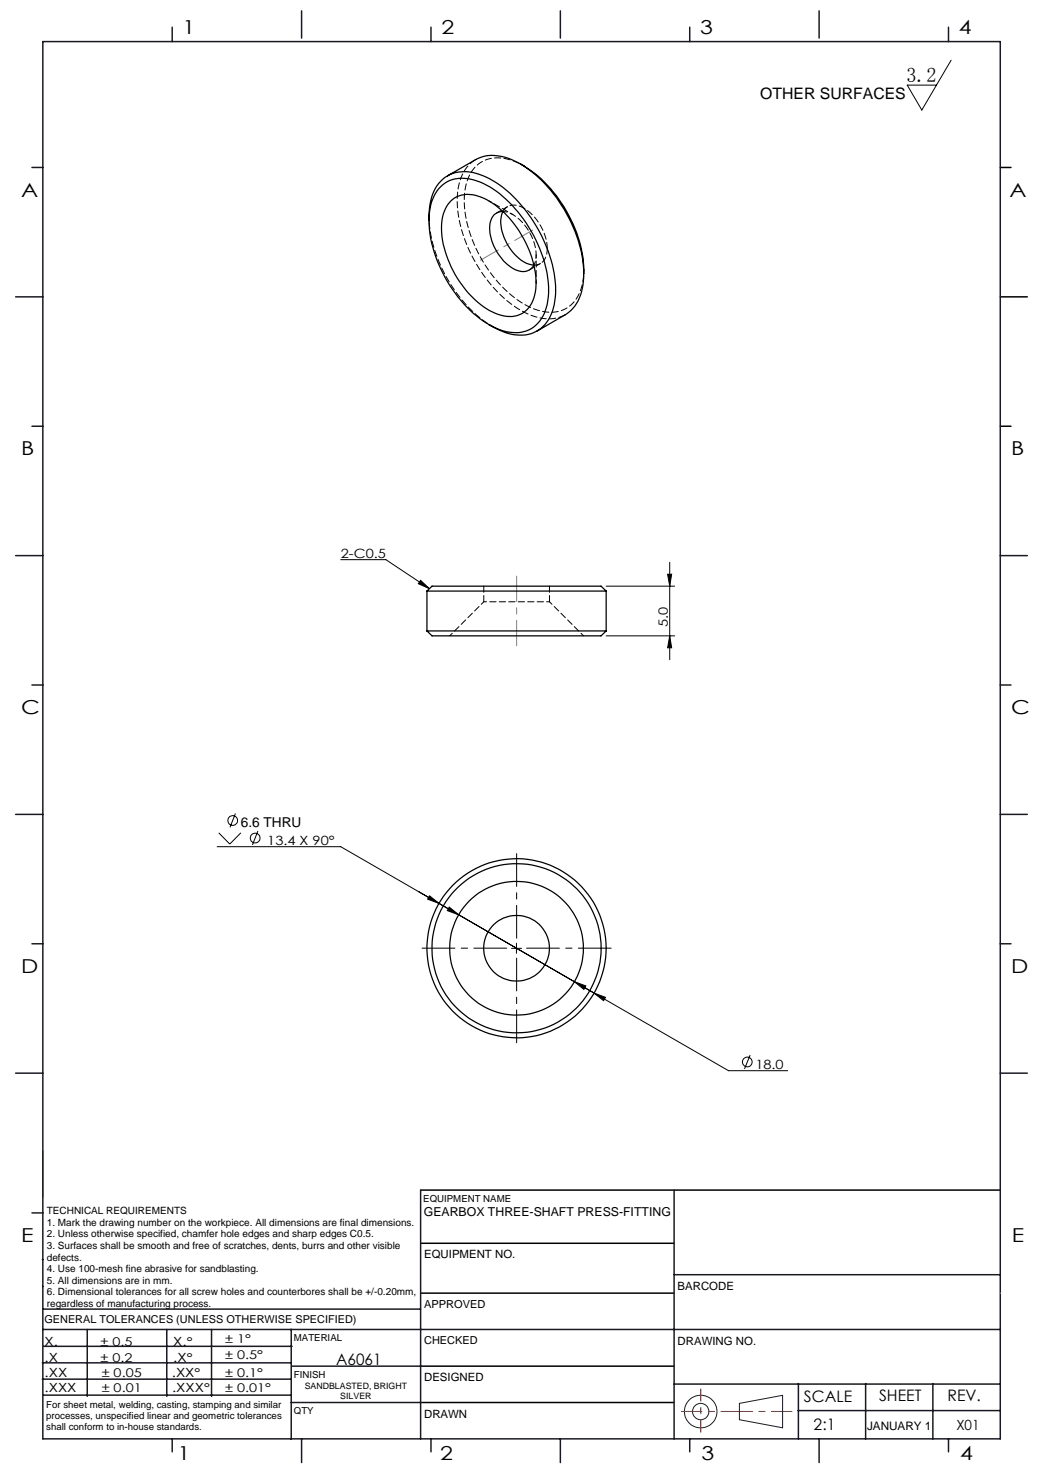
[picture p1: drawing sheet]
<svg xmlns="http://www.w3.org/2000/svg" width="210mm" height="297mm" viewBox="0 0 210 297" stroke-linecap="round" stroke-linejoin="round" font-family="sans-serif">
<g fill="none" stroke="#191924" stroke-width=".2">
<path d="M8.6 231.2v9.4M148.6 282l8.7-1.6v6.5l-8.7-1.6z"/>
<circle cx="140.8" cy="283.7" r="3.3"/>
<circle cx="140.8" cy="283.7" r="1.64"/>
</g>
<path d="M201 33.7h2.2M201 59.7h5.4M201 85.7h2.2M84.5 239.1h116.5M84.6 259.9h50.9M84.6 249.8h50.9M84.6 274.5h50.9M84.5 281.8h51" fill="none" stroke="#000" stroke-width=".3"/>
<path d="M136.9 283.6h22.3" fill="none" stroke="#f00" stroke-width=".2" stroke-dasharray="6.3 1.3 1.3 1.3" stroke-dashoffset="2.2"/>
<path d="M140.8 287.8v-8.7" fill="none" stroke="#f00" stroke-width=".2" stroke-dasharray="6.3 1.3 1.3 1.3" stroke-dashoffset="3.9"/>
<g fill="none" stroke="#191924" stroke-width=".3">
<path d="M8.6 8.4h192.4v280.7h-192.4zM34.6 5.5v2.9M60.6 2.2v5.5M86.6 5.5v2.9M112.6 2.2v5.5M138.6 5.5v2.9M164.6 2.2v5.5M190.6 5.5v2.9M6.4 33.7h2.2M3.1 59.7h5.5M6.4 85.7h2.2M3.1 111.7h5.5"/>
<path d="M201 111.7h5.4M6.4 137.7h2.2M201 137.7h2.2M3.1 163.7h5.5M201 163.7h5.4M6.4 189.6h2.2M201 189.6h2.2M3.1 215.6h5.5M201 215.6h5.4M84.5 239.1v50M135.5 239.1v50M6.4 243.7h2.2"/>
<path d="M8.5 253.1h.1M8.6 258.5h.1M135.5 256.1h65.5M8.5 277.1h49.9M8.5 273.9h49.9M8.6 267.2h192.4M8.6 263.1h75.9M8.8 270.5h49.9M17.5 267.2v13.4M33.5 267.2v13.4M42.5 267.2v13.4M58.5 267.2v22"/>
<path d="M58.6 274.5h26M135.5 278.1h65.5M160.4 278v11.1M174 278v11.1M187.5 278v11.1M8.8 280.3h49.7M34.6 289.1v2.6M58.5 281.8h26M60.6 289.1v4.8M86.6 289.1v2.6M112.6 289.1v4.8M138.6 289.1v2.6"/>
<path d="M160.4 283.5h40.5M164.6 289.1v4.8M190.6 289.1v2.6"/>
</g>
<path d="M201 259.9h.1" fill="none" stroke="#c0c0c0" stroke-width=".2"/>
<g fill="none" stroke="#000" stroke-width=".2">
<path d="M191.1 12.1l-5.9 10-2.9-5h5.9M68.5 112.5h9l8.8 5.8M84.5 116.6l1.8 1.7-2.2-1zM121.8 117.8h13.8M134.2 115.4h.8l-.4 2.4zM134.6 113v19.6M121.8 127.8h13.8M134.6 127.8l.4 2.4h-.8zM43.6 170.1h24.9l77.9 45.1h11.9M44 167.4l2.2 2.2 2.2-2.2M47.3 163.5l-1.1 2.8M51.8 167l-1.1 2.8"/>
<path d="M86.3 180l1.9 1.5-2.3-.8zM90.3 182.3l1.9 1.5-2.3-.8zM102.8 190.6h2M103.8 189.5v2.1M115.4 197.3l2.3 .8-.4 .7zM119.4 199.6l2.3 .8-.4 .7zM150.7 212l-1.1 2.8"/>
<circle cx="46.8" cy="164.9" r=".98"/>
<circle cx="51.3" cy="168.4" r=".98"/>
<circle cx="150.2" cy="213.4" r=".98"/>
</g>
<path d="M101.8 190.5h-17M103.8 188.5v-17M103.8 192.5v17M105.8 190.5h17" fill="none" stroke="#000" stroke-width=".2" stroke-dasharray="15.2 1.3 1.3 1.3" stroke-dashoffset="8.6"/>
<path d="M103.8 129.8v-14" fill="none" stroke="#808080" stroke-width=".2" stroke-dasharray="15.2 1.3 1.3 1.3" stroke-dashoffset="10.1"/>
<path d="M96.5 52.3l10.5-6.1" fill="none" stroke="#808080" stroke-width=".2" stroke-dasharray="15.2 1.3 1.3 1.3" stroke-dashoffset="11.1"/>
<g fill="#000">
<path d="M134.2 115.4h.8l-.4 2.4zM134.6 127.8l.4 2.4h-.8z"/>
<path d="M86.3 180l-.4 .7 2.3 .8zM119.4 199.6l1.9 1.5 .4-.7zM115.4 197.3l1.9 1.5 .4-.7zM90.3 182.3l-.4 .7 2.3 .8zM84.5 116.6l1.8 1.7-2.2-1z"/>
</g>
<g fill="none" stroke="#000" stroke-width=".25">
<path d="M88.6 37.5a7 7 0 0 1 7.8-1 23.7 23.7 0 0 1 11.3 11.7 20.7 20.7 0 0 1 2.3 13 6.4 6.4 0 0 1-7.1 5.6 15.5 15.5 0 0 1-9.1-5.1 26.5 26.5 0 0 1-7.6-17.7 9.1 9.1 0 0 1 2.4-6.5zM89.9 35.3l5.7-3.2a8.8 8.8 0 0 1 8.5 .6 28.1 28.1 0 0 1 12.8 18.1l.3 1.8 .1 2.4M104.6 32.9a26.3 26.3 0 0 1 12.2 17.2l.4 1.7 .1 3.2M86.2 44.4a10.3 10.3 0 0 1 2.8-8.4 7.6 7.6 0 0 1 8-.7 25 25 0 0 1 11.7 11.8 23 23 0 0 1 2.7 14.1 6.8 6.8 0 0 1-7 6.1 12.9 12.9 0 0 1-6.2-2.1M90.7 40.3a5.7 5.7 0 0 1 6.5-.5 20.6 20.6 0 0 1 10.2 14.1 9.8 9.8 0 0 1-1.1 7.9 5.4 5.4 0 0 1-6.7 1.2 19.8 19.8 0 0 1-10.1-12.4 11.7 11.7 0 0 1 .2-9.1zM99.3 43.2l.9-.6 .9-.1a7.8 7.8 0 0 0 1.3 7.3 6.9 6.9 0 0 0 4.9 3.5 2.73 2.73 0 0 1-4 .7 10 10 0 0 1-4.8-9.1l.3-1.1zM117.3 55a9.1 9.1 0 0 1-3.7 8.2l-5.7 3.3M85.8 118.8h36M85.8 118.8l1-1h34l1 1M85.8 118.8v8M121.8 118.8v8M85.8 126.8h36"/>
<path d="M85.8 126.8l1 1h34l1-1"/>
<circle cx="103.8" cy="190.5" r="13.4"/>
<circle cx="103.8" cy="190.5" r="17"/>
<circle cx="103.8" cy="190.6" r="6.6"/>
<circle cx="103.8" cy="190.5" r="18"/>
</g>
<path d="M103.1 43.1l-4.9-2.8M107.7 56.8v-5.6M117.3 54.2a8.5 8.5 0 0 1-3.4 7.7 8.4 8.4 0 0 1-8.4-.7 26.4 26.4 0 0 1-12.2-21.3 8.2 8.2 0 0 1 3.7-7.5 8.7 8.7 0 0 1 8.3 1M98.9 65.6a28.1 28.1 0 0 1-12.7-22M110.4 120.9h-13.2" fill="none" stroke="#000" stroke-width=".2" stroke-dasharray="1.3 .6" stroke-dashoffset=".7"/>
<path d="M97.2 120.9l-6.8 6.9M117.3 127.8l-6.9-6.9" fill="none" stroke="#000" stroke-width=".2" stroke-dasharray="1.3 .6" stroke-dashoffset=".6"/>
<path d="M110 49.9a9.9 9.9 0 0 0-5.7-8.5 2.49 2.49 0 0 0-3.2 1.1M97.2 117.8v3.1M110.4 120.9v-3.1" fill="none" stroke="#000" stroke-width=".2" stroke-dasharray="1.3 .6"/>
<path d="M95.6 32.1a8.4 8.4 0 0 0-3.7 7 27.3 27.3 0 0 0 6.9 18.3 17.6 17.6 0 0 0 10.6 6.6 6.8 6.8 0 0 0 4.2-.8" fill="none" stroke="#000" stroke-width=".2" stroke-dasharray="1.3 .6" stroke-dashoffset="-.2"/>
<path d="M107.7 51.2a9.9 9.9 0 0 0-5.7-8.5l-.9-.2" fill="none" stroke="#000" stroke-width=".2" stroke-dasharray="1.3 .6" stroke-dashoffset=".4"/>
<path d="M107.3 53.3l.4-1.2v-.9" fill="none" stroke="#000" stroke-width=".2" stroke-dasharray="1.3 .6" stroke-dashoffset=".5"/>
<path d="M107.3 53.3a2.65 2.65 0 0 0 2.7-2.9v-.5" fill="none" stroke="#000" stroke-width=".2" stroke-dasharray="1.3 .6" stroke-dashoffset=".1"/>
<path d="M102 41.5l-2.2 1.3M106.4 54.2l2.2-1.3" fill="none" stroke="#000" stroke-width=".2" stroke-dasharray="1.3 .6" stroke-dashoffset=".3"/>
<text font-size="4.1" x="182.1" y="16.5">3.2</text>
<g font-size="3.9">
<text x="36.7" y="6.9">1</text>
<text x="88.7" y="6.9">2</text>
<text x="140.7" y="6.9">3</text>
<text x="192.7" y="6.9">4</text>
<text x="4.2" y="39.5">A</text>
<text x="202.9" y="39.5">A</text>
<text x="4.2" y="91.5">B</text>
<text x="203.2" y="91.5">B</text>
<text x="4.2" y="143.5">C</text>
<text x="203.2" y="143.5">C</text>
<text x="4.2" y="195.5">D</text>
<text x="203.2" y="195.5">D</text>
<text x="4.2" y="249.6">E</text>
<text x="203.3" y="249.6">E</text>
<text x="35.7" y="293.4">1</text>
<text x="88.4" y="293.4">2</text>
<text x="141" y="293.4">3</text>
<text x="193" y="293.4">4</text>
</g>
<g font-size="3.2">
<text x="152.8" y="20">OTHER SURFACES</text>
<text x="67.6" y="274.2">A6061</text>
<text x="161.6" y="281.7">SCALE</text>
<text x="176.7" y="281.5">SHEET</text>
<text x="190.4" y="281.5">REV.</text>
<text x="163.5" y="287.3">2:1</text>
</g>
<text font-size="2.8" x="192.2" y="287.3">X01</text>
<text font-size="2.7" x="48.4" y="166.2">6.6 THRU</text>
<g font-size="2.6">
<text x="68.5" y="112.1">2-C0.5</text>
<text x="134.2" y="125.9" transform="rotate(-90 134.2 125.9)">5.0</text>
<text x="53.7" y="169.7">13.4 X 90°</text>
<text x="151.8" y="214.7">18.0</text>
</g>
<g font-size="2.5">
<text x="85.2" y="244.4">GEARBOX THREE-SHAFT PRESS-FITTING</text>
<text x="8.9" y="273.6">.X</text>
<text x="8.9" y="270.4">X.</text>
<text x="34.8" y="273.7">.X°</text>
<text x="34.8" y="270.5">X.°</text>
<text x="9" y="276.7">.XX</text>
<text x="9" y="279.7">.XXX</text>
<text x="34.5" y="276.7">.XX°</text>
<text x="34.6" y="279.8">.XXX°</text>
</g>
<g font-size="2.4">
<text x="45.2" y="270">± 1°</text>
<text x="20.2" y="270.4">± 0.5</text>
<text x="20.2" y="273.7">± 0.2</text>
<text x="45.2" y="273.2">± 0.5°</text>
<text x="20.4" y="279.7">± 0.01</text>
<text x="20.4" y="276.7">± 0.05</text>
<text x="45.2" y="276.7">± 0.1°</text>
<text x="45.2" y="279.7">± 0.01°</text>
<text x="174.2" y="287.3">JANUARY 1</text>
</g>
<g font-size="2.3">
<text x="85.2" y="252.9">EQUIPMENT NO.</text>
<text x="136.2" y="259.2">BARCODE</text>
<text x="136.2" y="270.2">DRAWING NO.</text>
<text x="85.2" y="277.6">DESIGNED</text>
<text x="85.2" y="284.9">DRAWN</text>
</g>
<g font-size="2.2">
<text x="85.2" y="262.8">APPROVED</text>
<text x="8.9" y="265.9">GENERAL TOLERANCES (UNLESS OTHERWISE SPECIFIED)</text>
<text x="85.2" y="270.1">CHECKED</text>
</g>
<g font-size="2">
<text x="9.4" y="244">TECHNICAL REQUIREMENTS</text>
<text x="9.4" y="246.3">1. Mark the drawing number on the workpiece. All dimensions are final dimensions.</text>
<text x="9.4" y="248.6">2. Unless otherwise specified, chamfer hole edges and sharp edges C0.5.</text>
<text x="9.4" y="251">3. Surfaces shall be smooth and free of scratches, dents, burrs and other visible</text>
<text x="9.4" y="253.3">defects.</text>
<text x="9.4" y="255.6">4. Use 100-mesh fine abrasive for sandblasting.</text>
<text x="9.4" y="258">5. All dimensions are in mm.</text>
<text x="9.4" y="260.3">6. Dimensional tolerances for all screw holes and counterbores shall be +/-0.20mm,</text>
<text x="9.4" y="262.6">regardless of manufacturing process.</text>
</g>
<g font-size="1.9">
<text x="85.1" y="241.5">EQUIPMENT NAME</text>
<text x="59.1" y="269.5">MATERIAL</text>
<text x="59.1" y="276.9">FINISH</text>
<text x="9.3" y="282.9">For sheet metal, welding, casting, stamping and similar</text>
<text x="9.3" y="285.2">processes, unspecified linear and geometric tolerances</text>
<text x="9.3" y="287.4">shall conform to in-house standards.</text>
<text x="59.1" y="284.2">QTY</text>
</g>
<g font-size="1.8">
<text x="61.2" y="279">SANDBLASTED, BRIGHT</text>
<text x="68.4" y="281.1">SILVER</text>
</g>
</svg>
